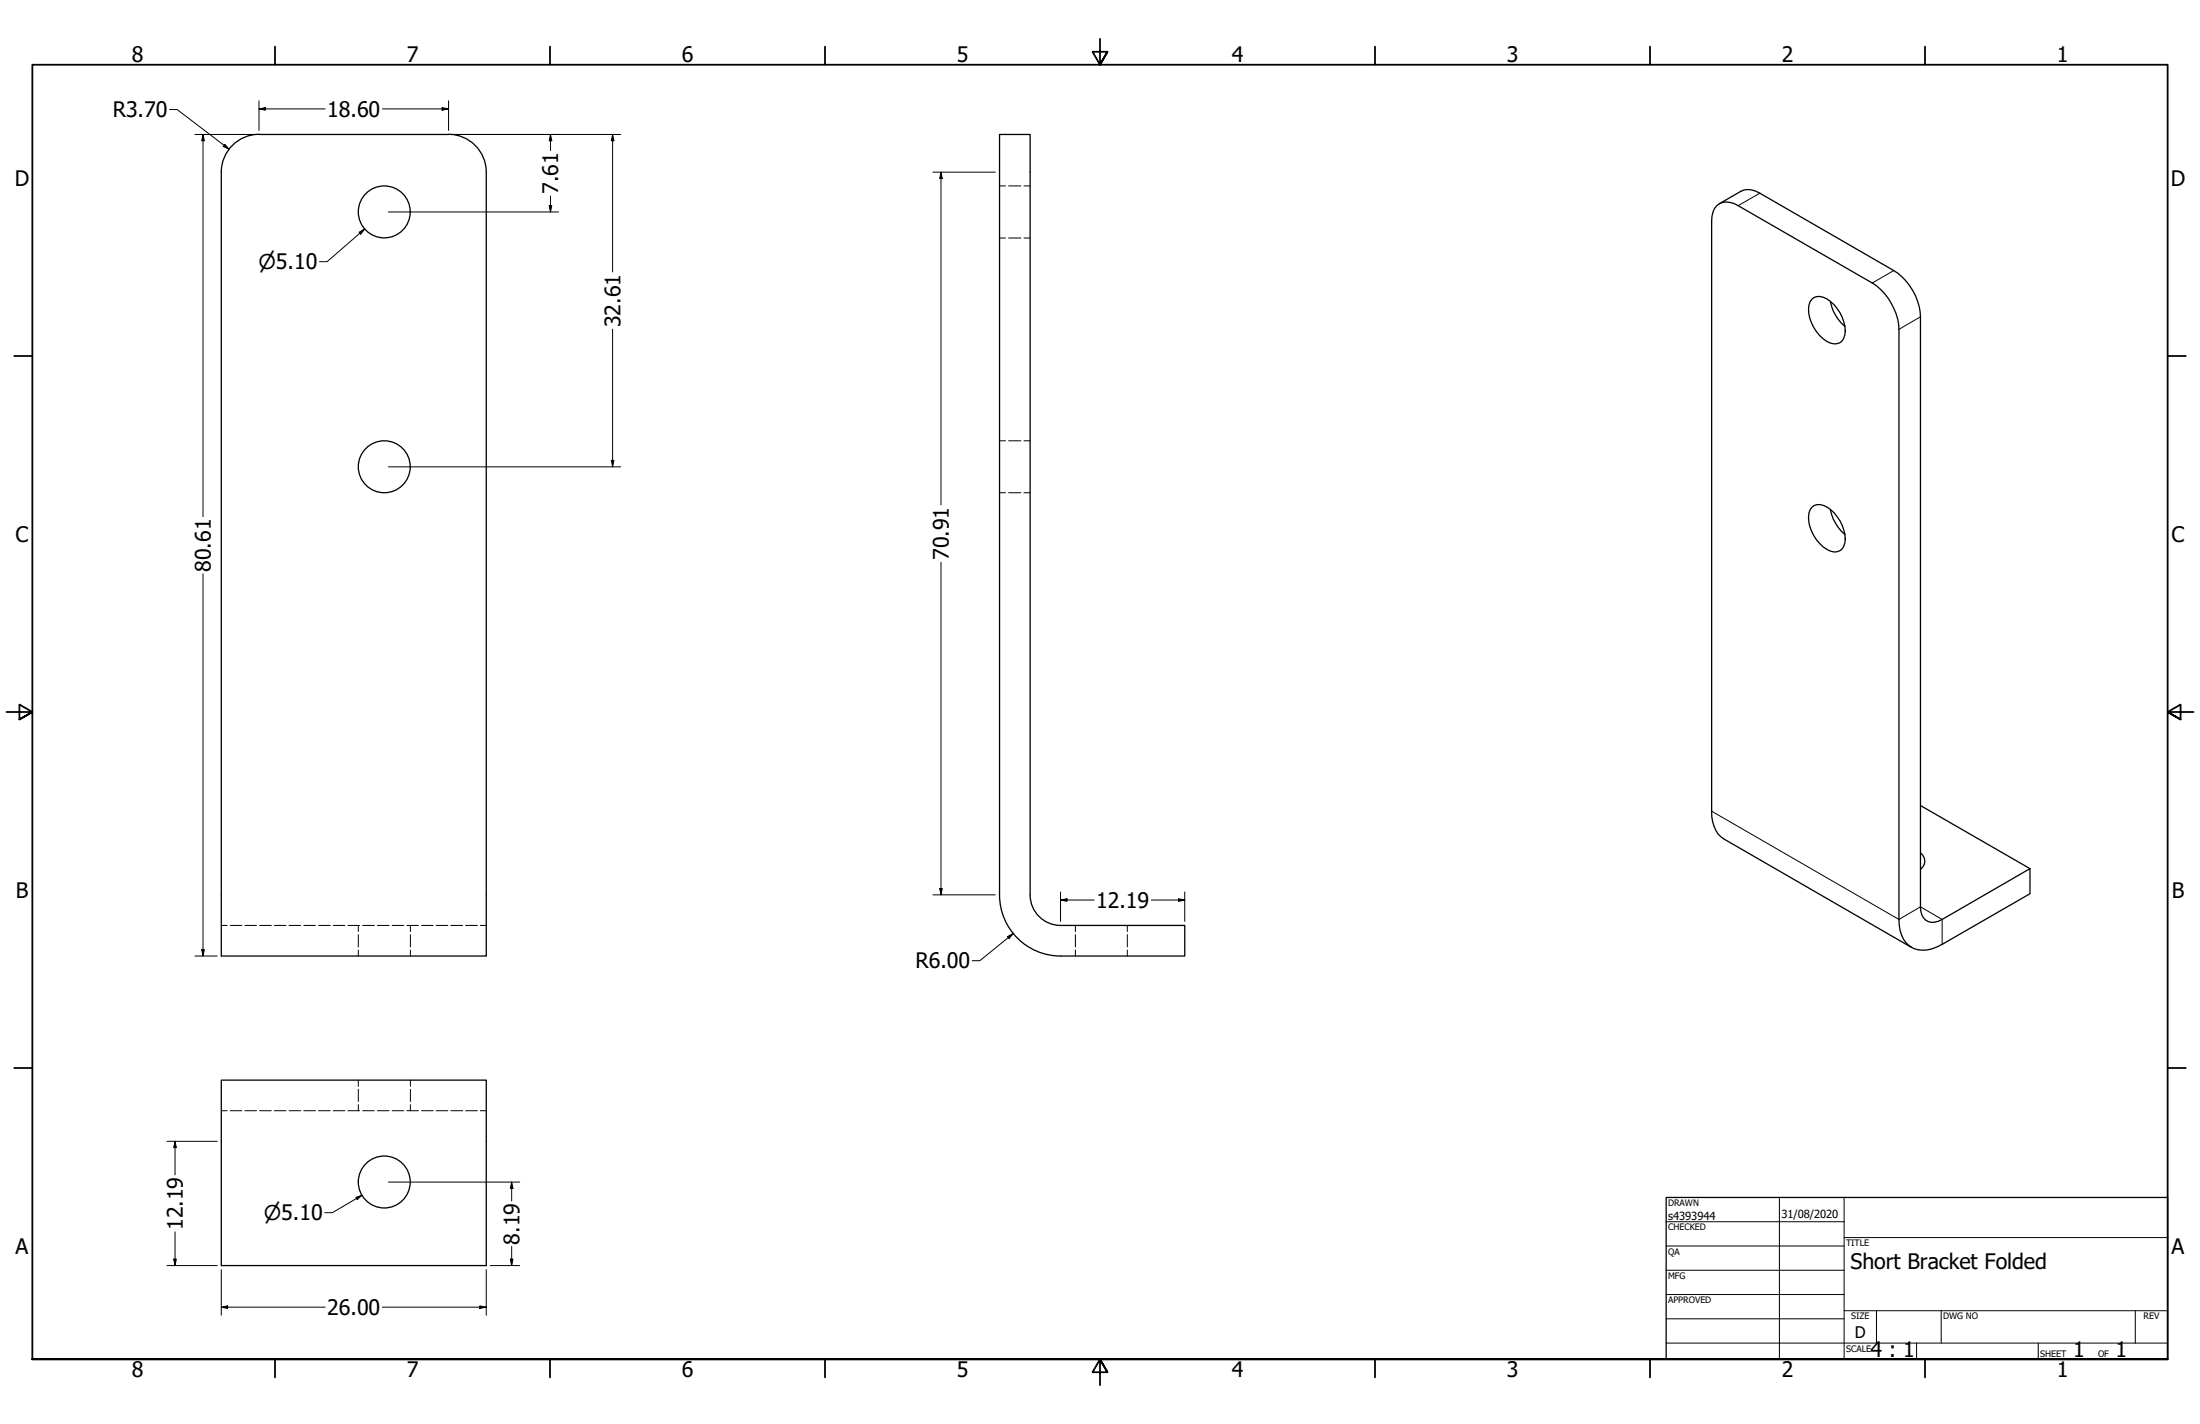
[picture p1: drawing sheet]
<svg xmlns="http://www.w3.org/2000/svg" width="864mm" height="559mm" viewBox="0 0 864 559" stroke-linecap="round" stroke-linejoin="round" font-family="sans-serif">
<!-- layer: Hidden (ANSI) -->
<g fill="none" stroke="#000" stroke-width=".39">
<path d="M392.4 73h2.3M395.9 73h4.8M402 73h2.4M392.4 93.4h2.3M395.9 93.4h4.8M402 93.4h2.4M392.4 173h2.3M395.9 173h4.8M402 173h2.4M392.4 193.4h2.3M395.9 193.4h4.8M402 193.4h2.4"/>
<path d="M86.9 363.2h2.3M90.4 363.2h4.5M96.1 363.2h4.6M101.9 363.2h4.6M107.7 363.2h4.6M113.5 363.2h4.5M119.3 363.2h4.5M125 363.2h4.6M130.8 363.2h4.6M136.6 363.2h4.6M140.7 363.2v2.4M140.7 366.8v4.8"/>
<path d="M140.7 372.8v2.4M142.4 363.2h4.5M148.1 363.2h4.6M153.9 363.2h4.6M159.7 363.2h4.6M161.1 363.2v2.4M161.1 366.8v4.8M161.1 372.8v2.4M165.5 363.2h4.6M171.2 363.2h4.6M177 363.2h4.6M182.8 363.2h4.6"/>
<path d="M188.5 363.2h2.4M422.1 363.2v2.4M422.1 366.8v4.8M422.1 372.8v2.4M442.5 363.2v2.4M442.5 366.8v4.8M442.5 372.8v2.4M86.9 435.9h2.3M90.4 435.9h4.5M96.1 435.9h4.6M101.9 435.9h4.6M107.7 435.9h4.6"/>
<path d="M113.5 435.9h4.5M119.3 435.9h4.5M125 435.9h4.6M130.8 435.9h4.6M136.6 435.9h4.6M140.7 423.9v2.4M140.7 427.5v4.7M140.7 433.5v2.4M142.4 435.9h4.5M148.1 435.9h4.6M153.9 435.9h4.6M159.7 435.9h4.6"/>
<path d="M161.1 423.9v2.4M161.1 427.5v4.7M161.1 433.5v2.4M165.5 435.9h4.6M171.2 435.9h4.6M177 435.9h4.6M182.8 435.9h4.6M188.5 435.9h2.4"/>
</g>
<!-- layer: Visible (ANSI) -->
<g fill="none" stroke="#000" stroke-width=".51">
<path d="M101.7 52.8h74.4M101.7 52.7a14.8 14.8 0 0 0-14.8 14.9v307.6h104v-307.7a14.8 14.8 0 0 0-14.8-14.8M674.9 79.9l8.5-4.8a7.1 7.1 0 0 1 7.4 .7l52.6 30.4a23 23 0 0 1 10.5 18.1v231.6a5.1 5.1 0 0 0 5.6 6l2.9-1.1 34.5-19.9v9.8l-34.5 19.9a11.6 11.6 0 0 1-12.7 .7 12.3 12.3 0 0 1-4.3-10.5v-231.6a23.4 23.4 0 0 0-10.5-18.1l-52.6-30.4a6.4 6.4 0 0 0-9.3 1.2l-1 3-.1 1.8v231.6a13.3 13.3 0 0 0 3.7 10.1l74.8 43.4M711.1 117.5a5.2 5.2 0 0 1 7.4 .8 15.1 15.1 0 0 1 5.7 13 4 4 0 0 1-5.7 3.3 15.1 15.1 0 0 1-8.4-14.6l.3-1.4zM718.5 118.3a17 17 0 0 0 5.7 9.8M711.1 199.2a4.4 4.4 0 0 1 6-.3 15.4 15.4 0 0 1 7.1 14.1 4.2 4.2 0 0 1-2.7 3.5 4.2 4.2 0 0 1-4.4-.9 15.3 15.3 0 0 1-7-14.1zM718.5 200a17.6 17.6 0 0 0 5.7 9.7M753.9 316.1l43 24.8M753.9 334.6a4 4 0 0 1 0 6.6M392.4 351.2a24 24 0 0 0 23.9 24h48.8v-12h-48.8a12 12 0 0 1-11.9-12M392.4 351.2v-298.4h12v298.4M86.9 423.9h104v72.7h-104z"/>
<circle cx="150.8" cy="83.2" r="10.2"/>
<circle cx="150.8" cy="183.2" r="10.2"/>
<circle cx="150.8" cy="463.8" r="10.2"/>
</g>
<!-- layer: Visible Narrow (ANSI) -->
<path d="M690.8 75.8l-8.5 4.9M743.4 106.2l-8.5 4.9M753.9 124.3l-8.5 4.9M671.9 318.3l73.5 42.5 8.5-4.9 8.5 4.9v9.8" fill="none" stroke="#000" stroke-width=".39"/>
<!-- layer: Border (ANSI) -->
<g fill="none" stroke="#000" stroke-width=".7">
<path d="M107.9 18.3v7.1M215.9 18.3v7.1M323.8 18.3v7.1M431.8 15.2v10.2l-2.9-5.1h5.8l-2.9 5.1 2.9-5.1M539.8 18.3v7.1M647.7 18.3v7.1M755.6 18.3v7.1M5.6 139.7h7.1M850.9 139.7h7.1M2.5 279.4h10.2l-5.1-2.9v5.8l5.1-2.9-5.1 2.9M861.1 279.4h-10.2l5.1-2.9v5.8l-5.1-2.9 5.1 2.9M5.6 419.1h7.1"/>
<path d="M850.9 419.1h7.1M12.7 533.4v-508h838.2v508h-838.2h838.2M107.9 533.4v7.1M215.9 533.4v7.1M323.8 533.4v7.1M434.7 538.5l-2.9-5.1 2.9 5.1h-5.8l2.9-5.1v10.2M539.8 533.4v7.1M647.7 533.4v7.1M755.6 533.4v7.1"/>
</g>
<!-- layer: Title (ANSI) -->
<g fill="none" stroke="#000" stroke-width=".39">
<path d="M654 479.4h69.9M698.5 469.9v63.5M723.9 469.9v63.5M654 488.9h69.9M654 498.5h69.9M723.9 485.6h127M654 508h69.9M654 517.5h69.9M723.9 514.3h127M736.6 514.3v12.7M762 514.3v12.7M838.2 514.3v12.7"/>
<path d="M654 527h196.9M752.3 527v6.4M800.1 527v6.4"/>
</g>
<path d="M654 469.9h196.9v63.5h-196.9z" fill="none" stroke="#000" stroke-width=".51"/>
<!-- layer: Dimension (ANSI) -->
<g fill="none" stroke="#000" stroke-width=".39">
<path d="M101.7 39.6v11.6M176.1 39.6v11.6M66.5 43h3l20.4 15.5M76.5 52.8h23.6M79.7 52.8l.5 2.4h-1zM79.7 52.8v150M88.3 56.6l1.6 1.9-2.3-1zM101.7 42.7l2.4-.5v1zM101.7 42.7h25.9M150.1 42.7h26M173.5 42.2l2.6 .5-2.6 .5zM177.7 52.8h65.9"/>
<path d="M216.1 52.8l.5 2.4h-1zM216.1 52.8v6.3M240.5 52.8l.5 2.4h-1zM240.5 52.8v53.9M216.1 76.9v6.3M366.2 67.6h24.5M369.4 67.6l.5 2.4h-1zM369.4 67.6v130.5M141 91.1l2.2-1.2-1.6 2zM143.2 89.9l-14.8 12.8h-3M152.5 83.2h66.8M215.6 80.7h1l-.5 2.5z"/>
<path d="M240.5 129.2v54M152.5 183.2h91.1M240 180.7h1l-.5 2.5zM79.7 225.2v150M369.4 220.6v130.6M366.2 351.2h24.5M368.9 348.7h1l-.5 2.5zM416.3 353.2l2.5-.5v1zM416.3 353.2h13.2M416.3 350v11.6M451.9 353.2h13.2M462.6 352.7l2.5 .5-2.5 .5z"/>
<path d="M465.1 350v11.6M76.5 375.2h8.8M79.2 372.7h1l-.5 2.5zM395.5 367.5l2.3-1.2-1.7 2zM397.8 366.3l-13.2 10.7h-3M65.5 447.9h19.8M68.7 447.9l.5 2.4h-1zM68.7 447.9v13.1M139.7 469.9l2.4-.9-1.9 1.7zM142.1 469l-11.6 6.9h-3M152.5 463.9h51.5M200.9 463.9l.5 2.4h-1.1z"/>
<path d="M200.9 463.9v7.4M65.5 496.6h19.8M68.2 494.1h1l-.5 2.5zM68.7 483.4v13.2M86.9 498.2v17.9M190.9 498.2v17.9M192.5 496.6h11.5M200.3 494.1h1.1l-.5 2.5zM200.9 489.1v7.5M86.9 513l2.4-.6v1.1zM86.9 513h40.7M150.1 513h40.8"/>
<path d="M188.3 512.4l2.6 .6-2.6 .5z"/>
</g>
<g fill="#000">
<path d="M79.7 52.8l.5 2.4h-1z" fill-rule="evenodd"/>
<path d="M88.3 56.6l1.6 1.9-2.3-1z" fill-rule="evenodd"/>
<path d="M101.7 42.7l2.4-.5v1z" fill-rule="evenodd"/>
<path d="M173.5 42.2l2.6 .5-2.6 .5z" fill-rule="evenodd"/>
<path d="M216.1 52.8l.5 2.4h-1z" fill-rule="evenodd"/>
<path d="M240.5 52.8l.5 2.4h-1z" fill-rule="evenodd"/>
<path d="M369.4 67.6l.5 2.4h-1z" fill-rule="evenodd"/>
<path d="M141 91.1l2.2-1.2-1.6 2z" fill-rule="evenodd"/>
<path d="M215.6 80.7h1l-.5 2.5z" fill-rule="evenodd"/>
<path d="M240 180.7h1l-.5 2.5z" fill-rule="evenodd"/>
<path d="M368.9 348.7h1l-.5 2.5z" fill-rule="evenodd"/>
<path d="M416.3 353.2l2.5-.5v1z" fill-rule="evenodd"/>
<path d="M462.6 352.7l2.5 .5-2.5 .5z" fill-rule="evenodd"/>
<path d="M79.2 372.7h1l-.5 2.5z" fill-rule="evenodd"/>
<path d="M395.5 367.5l2.3-1.2-1.7 2z" fill-rule="evenodd"/>
<path d="M68.7 447.9l.5 2.4h-1z" fill-rule="evenodd"/>
<path d="M139.7 469.9l2.4-.9-1.9 1.7z" fill-rule="evenodd"/>
<path d="M200.9 463.9l.5 2.4h-1.1z" fill-rule="evenodd"/>
<path d="M68.2 494.1h1l-.5 2.5z" fill-rule="evenodd"/>
<path d="M200.3 494.1h1.1l-.5 2.5z" fill-rule="evenodd"/>
<path d="M86.9 513l2.4-.6v1.1z" fill-rule="evenodd"/>
<path d="M188.3 512.4l2.6 .6-2.6 .5z" fill-rule="evenodd"/>
</g>
<g font-size="8.4">
<text x="51.7" y="24.4">8</text>
<text x="159.6" y="24.4">7</text>
<text x="267.6" y="24.4">6</text>
<text x="375.5" y="24.4">5</text>
<text x="483.5" y="24.4">4</text>
<text x="591.4" y="24.4">3</text>
<text x="699.4" y="24.4">2</text>
<text x="807.3" y="24.4">1</text>
<text x="44.3" y="46">R3.70</text>
<text x="128.5" y="45.8">18.60</text>
<text x="5.8" y="72.9">D</text>
<text x="219.1" y="76.1" transform="rotate(-90 219.1 76.1)">7.61</text>
<text x="852.1" y="72.9">D</text>
<text x="243.5" y="128.4" transform="rotate(-90 243.5 128.4)">32.61</text>
<text x="6.1" y="212.6">C</text>
<text x="852.4" y="212.6">C</text>
<text x="372.4" y="219.8" transform="rotate(-90 372.4 219.8)">70.91</text>
<text x="82.7" y="224.4" transform="rotate(-90 82.7 224.4)">80.61</text>
<text x="6.2" y="352.3">B</text>
<text x="852.5" y="352.3">B</text>
<text x="430.3" y="356.2">12.19</text>
<text x="359.3" y="380">R6.00</text>
<text x="71.8" y="482.7" transform="rotate(-90 71.8 482.7)">12.19</text>
<text x="6.1" y="492">A</text>
<text x="203.9" y="488.4" transform="rotate(-90 203.9 488.4)">8.19</text>
<text x="852.4" y="492">A</text>
<text x="726.4" y="498.2">Short Bracket Folded</text>
<text x="128.5" y="516">26.00</text>
<text x="734.3" y="532.6">4 : 1</text>
<text x="813.8" y="532.6">1</text>
<text x="830.5" y="532.6">1</text>
<text x="51.7" y="540.5">8</text>
<text x="159.6" y="540.5">7</text>
<text x="267.6" y="540.5">6</text>
<text x="375.5" y="540.5">5</text>
<text x="483.5" y="540.5">4</text>
<text x="591.4" y="540.5">3</text>
<text x="699.4" y="540.5">2</text>
<text x="807.3" y="540.5">1</text>
</g>
<g font-size="8">
<text x="101.5" y="105.6">⌀5.10</text>
<text x="103.6" y="478.8">⌀5.10</text>
</g>
<text font-size="6.3" x="728.1" y="524.9">D</text>
<g font-size="4.4">
<text x="654.8" y="478.6">s4393944</text>
<text x="699.3" y="478">31/08/2020</text>
</g>
<g font-size="3.5">
<text x="654.8" y="473.2">DRAWN</text>
<text x="654.8" y="482.8">CHECKED</text>
<text x="724.7" y="488.9">TITLE</text>
<text x="654.8" y="492.3">QA</text>
<text x="654.8" y="501.8">MFG</text>
<text x="654.8" y="511.4">APPROVED</text>
<text x="726.7" y="517.7">SIZE</text>
<text x="762.8" y="517.7">DWG NO</text>
<text x="841.4" y="517.7">REV</text>
<text x="724.7" y="530.4">SCALE</text>
<text x="800.9" y="532.6">SHEET</text>
<text x="823.6" y="532.6">OF</text>
</g>
</svg>
